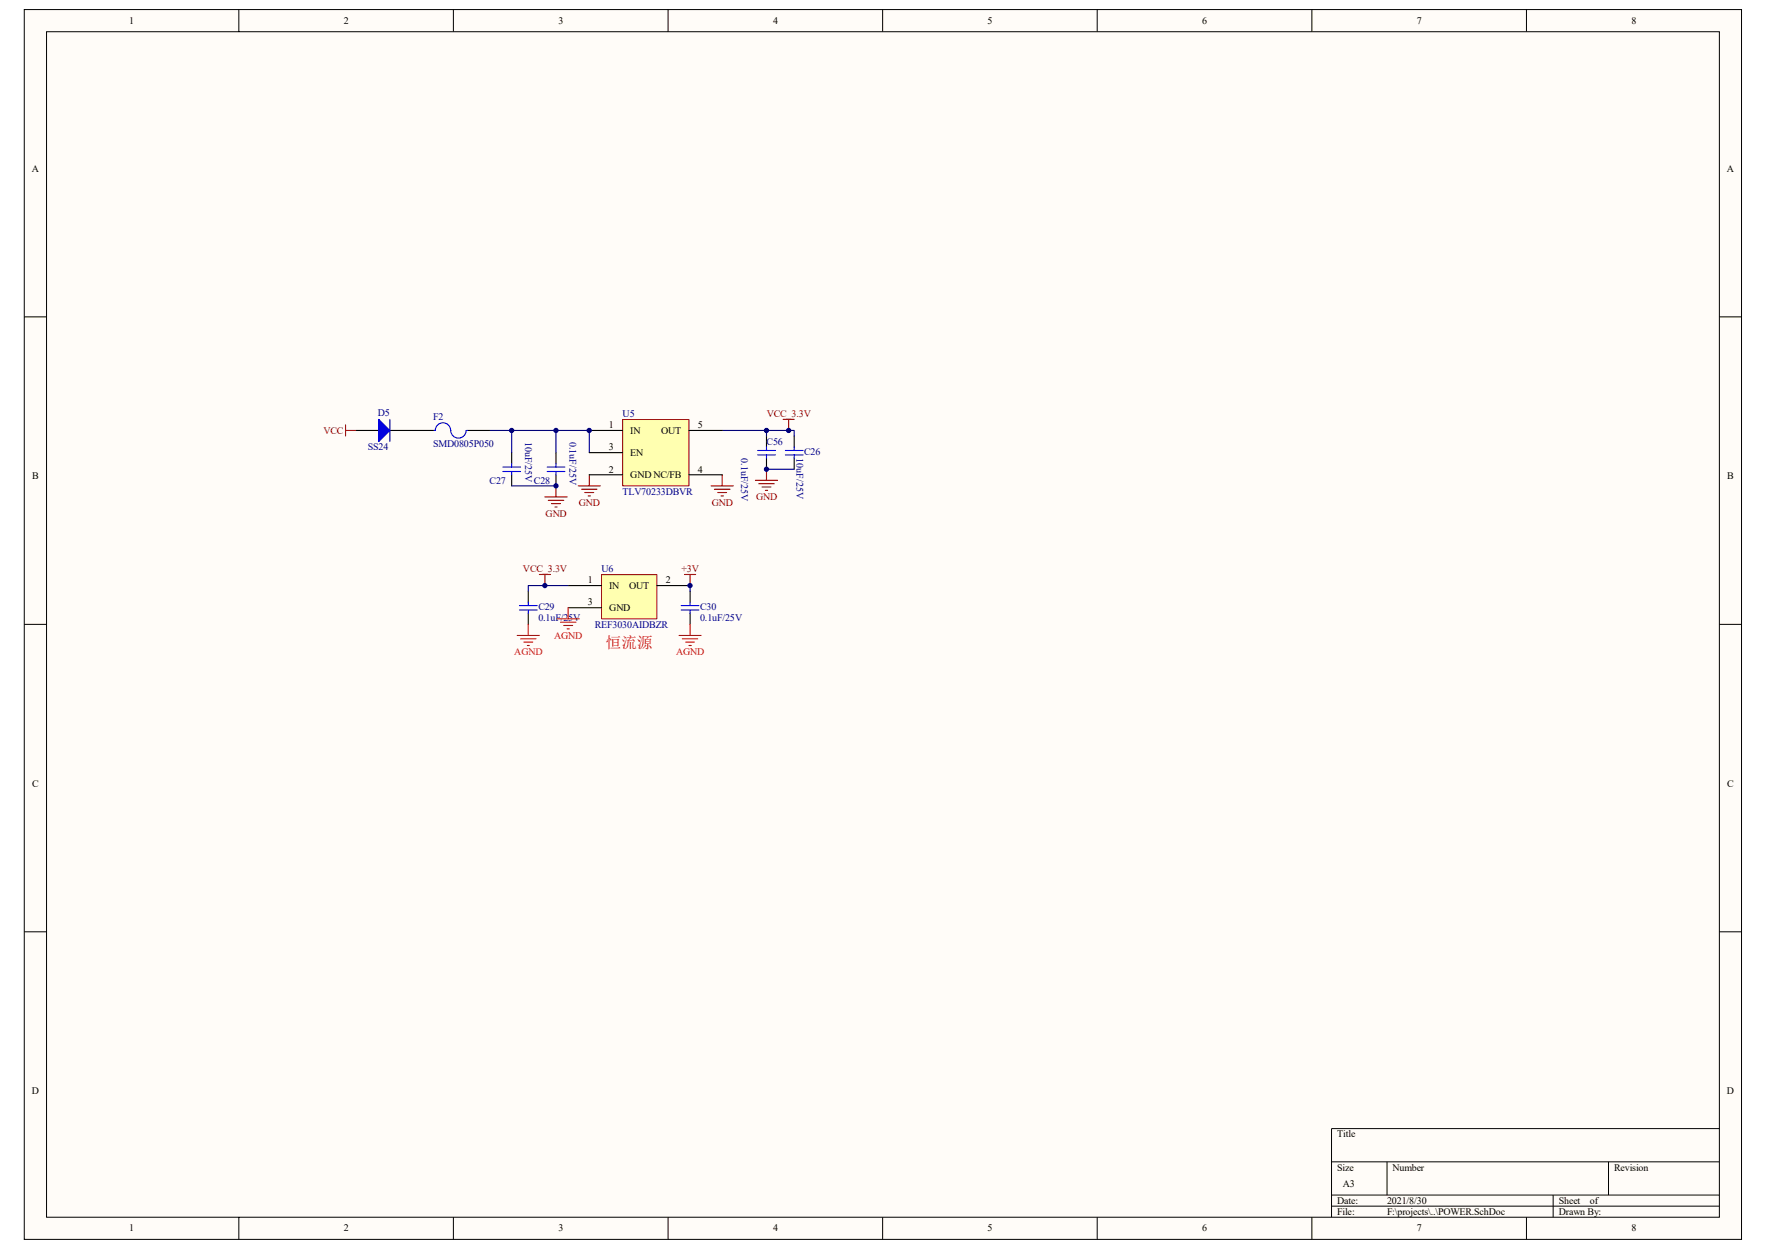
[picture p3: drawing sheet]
<svg xmlns="http://www.w3.org/2000/svg" width="297mm" height="210mm" viewBox="0 0 297 210" stroke-linecap="round" stroke-linejoin="round" font-family="sans-serif">
<path d="M4.1 1.6h288.8v206.8h-288.8z" fill="#fffcf8"/>
<path d="M4.1 1.6h288.8v206.8h-288.8z" fill="none" stroke="#000" stroke-width=".17"/>
<path d="M7.8 5.4h281.4v199.2h-281.4z" fill="#fffcf8"/>
<g fill="none" stroke="#000" stroke-width=".17">
<path d="M7.8 5.3h281.4v199.3h-281.4zM40.2 1.6v3.7M76.3 1.6v3.7M112.4 1.6v3.7M148.5 1.6v3.7M184.5 1.6v3.7M220.7 1.6v3.7M256.7 1.6v3.7M4.1 53.3h3.7M289.2 53.3h3.7M4.1 105h3.7M289.2 105h3.7"/>
<path d="M4.1 156.7h3.7M289.2 156.7h3.7M224 195.3h65.2M233.3 195.3v5.6M270.5 195.3v5.6M289.2 189.7h-65.2v14.9M40.2 204.6v3.8M76.3 204.6v3.8M112.4 204.6v3.8M148.5 204.6v3.8M184.5 204.6v3.8M220.7 204.6v3.8"/>
<path d="M224 200.9h65.2M224 202.8h65.2M256.7 204.6v3.8M261.2 200.9v3.7"/>
</g>
<path d="M86.1 76.1v1.9M86.1 79.8v1.9M93.5 76.1v1.9M93.5 79.8v1.9M128.9 73.3v1.9M128.9 77v1.9M133.6 73.3v1.9M133.6 77v1.9" fill="none" stroke="#000" stroke-width=".19"/>
<g fill="none" stroke="#00f" stroke-width=".19">
<path d="M84.6 78.5h3M84.6 79.3h3M86.1 78v.5M86.1 79.3v.5M92 79.3h3M92 78.5h3M93.5 78v.5M93.5 79.3v.5M127.4 76.5h3M127.4 75.7h3M128.9 75.2v.5M128.9 76.5v.5"/>
<path d="M132.1 76.5h3M132.1 75.7h3M133.6 75.2v.5M133.6 76.5v.5"/>
</g>
<path d="M82.3 72.4h3.8M86.1 76.1v-3.7h13v3.7M93.5 72.4v3.7M121.5 72.4h12.1v.9M128.9 78.9h4.7M128.9 72.4v.9M86.1 81.7h7.4" fill="none" stroke="#000080" stroke-width=".19"/>
<g fill="none" stroke="#800000" stroke-width=".19">
<path d="M99.1 79.8v1.9M121.5 79.8v1.9M128.9 78.9v1.9M91.6 83.5h3.8M92.2 84.1h2.6M92.8 84.7h1.5M93.3 85.2h.4M93.5 81.7v1.8M97.3 81.7h3.7M97.8 82.3h2.6M98.4 82.8h1.5M98.9 83.4h.4"/>
<path d="M119.6 81.7h3.7M120.2 82.3h2.6M120.7 82.8h1.5M121.3 83.4h.4M127.1 80.8h3.7M127.6 81.3h2.6M128.2 81.9h1.5M128.7 82.4h.4"/>
</g>
<path d="M104.8 70.5h11.1v11.2h-11.1z" fill="#ffffb0"/>
<path d="M104.7 70.5h11.2v11.2h-11.2z" fill="none" stroke="#800000" stroke-width=".17"/>
<path d="M60 72.4h3.7M65.6 72.4h7.4M78.6 72.4h3.7M99.1 72.4h5.6M99.1 79.8h5.6M99.1 76.1h5.6M115.9 72.4h5.6M115.9 79.8h5.6" fill="none" stroke="#000" stroke-width=".19"/>
<path d="M58.1 71.4v1.9M58.1 72.4h1.9M131.7 70.5h1.9M132.6 70.5v1.9M115.1 96.6h1.9M116.1 96.6v1.8" fill="none" stroke="#800000" stroke-width=".19"/>
<path d="M63.7 70.5l1.9 1.9-1.9 1.8z" fill="#00f" stroke="#00f" stroke-width=".19"/>
<path d="M65.6 70.5v3.7M73 72.4l.2-.1a1.29 1.29 0 0 1 1.3-1.2 1.29 1.29 0 0 1 1.3 1.3 1.3 1.3 0 0 0 1.3 1.3 1.3 1.3 0 0 0 1.3-1.3M78.4 72.4h.2" fill="none" stroke="#00f" stroke-width=".19"/>
<path d="M101.2 96.6h9.3v7.4h-9.3z" fill="#ffffb0"/>
<path d="M101.2 96.6h9.3v7.4h-9.3z" fill="none" stroke="#800000" stroke-width=".17"/>
<path d="M88.9 99.4v1.8M95.6 98.4h5.6M110.5 98.4h5.6M116.1 99.4v1.8M88.9 103.1v1.9M95.6 102.2h5.6M116.1 103.1v1.9" fill="none" stroke="#000" stroke-width=".19"/>
<path d="M87.4 101.8h3M87.4 102.6h3M88.9 101.2v.6M88.9 102.6v.5M114.6 102.6h3M114.6 101.8h3M116.1 101.2v.6M116.1 102.6v.5" fill="none" stroke="#00f" stroke-width=".19"/>
<path d="M95.6 98.4h-6.7v1M116.1 98.4v1" fill="none" stroke="#000080" stroke-width=".19"/>
<g fill="none" stroke="#f00" stroke-width=".19">
<path d="M87 106.8h3.7M87.6 107.4h2.6M88.1 107.9h1.5M88.7 108.5h.3M88.9 105v1.8M93.7 104h3.7M94.3 104.6h2.6M94.8 105.2h1.5M95.4 105.7h.4M95.6 102.2v1.8M114.2 106.8h3.7M114.8 107.4h2.6"/>
<path d="M115.3 107.9h1.5M115.9 108.5h.4M116.1 105v1.8"/>
</g>
<path d="M90.7 96.6h1.9M91.6 96.6v1.8" fill="none" stroke="#800000" stroke-width=".19"/>
<g fill="#000080" stroke="#000080" stroke-width=".17">
<circle cx="86.1" cy="72.4" r=".36"/>
<circle cx="91.6" cy="98.4" r=".36"/>
<circle cx="93.5" cy="81.7" r=".36"/>
<circle cx="93.5" cy="72.4" r=".36"/>
<circle cx="99.1" cy="72.4" r=".36"/>
<circle cx="116.1" cy="98.4" r=".36"/>
<circle cx="128.9" cy="78.9" r=".36"/>
<circle cx="128.9" cy="72.4" r=".36"/>
<circle cx="132.6" cy="72.4" r=".36"/>
</g>
<text font-size="2.6" fill="#f00" x="101.9" y="109">恒流源</text>
<g font-size="1.7">
<text x="21.7" y="4">1</text>
<text x="57.8" y="4">2</text>
<text x="93.9" y="4">3</text>
<text x="130" y="4">4</text>
<text x="166.1" y="4">5</text>
<text x="202.2" y="4">6</text>
<text x="238.3" y="4">7</text>
<text x="274.4" y="4">8</text>
<text x="5.4" y="28.9">A</text>
<text x="290.5" y="28.9">A</text>
<text x="102.4" y="72">1</text>
<text x="117.4" y="72">5</text>
<text x="102.4" y="75.7">3</text>
<text x="106" y="72.9">IN</text>
<text x="106" y="76.6">EN</text>
<text x="111.2" y="72.9">OUT</text>
<text x="5.4" y="80.6">B</text>
<text x="102.4" y="79.4">2</text>
<text x="106" y="80.4">GND NC/FB</text>
<text x="117.4" y="79.4">4</text>
<text x="290.5" y="80.6">B</text>
<text x="98.9" y="98.1">1</text>
<text x="98.9" y="101.8">3</text>
<text x="102.5" y="99">IN</text>
<text x="105.8" y="99">OUT</text>
<text x="112" y="98.1">2</text>
<text x="102.5" y="102.7">GND</text>
<text x="5.4" y="132.3">C</text>
<text x="290.5" y="132.3">C</text>
<text x="5.4" y="184">D</text>
<text x="290.5" y="184">D</text>
<text x="224.9" y="191.2">Title</text>
<text x="224.9" y="196.8">Size</text>
<text x="234.2" y="196.8">Number</text>
<text x="271.5" y="196.8">Revision</text>
<text x="224.9" y="202.4">Date:</text>
<text x="225.8" y="199.6">A3</text>
<text x="233.3" y="202.4">2021/8/30</text>
<text x="262.2" y="202.4">Sheet</text>
<text x="267.4" y="202.4">of</text>
<text x="21.7" y="207">1</text>
<text x="57.8" y="207">2</text>
<text x="93.9" y="207">3</text>
<text x="130" y="207">4</text>
<text x="166.1" y="207">5</text>
<text x="202.2" y="207">6</text>
<text x="224.9" y="204.2">File:</text>
<text x="233.3" y="204.2">F:\projects\..\POWER.SchDoc</text>
<text x="238.3" y="207">7</text>
<text x="262.2" y="204.2">Drawn By:</text>
<text x="274.4" y="207">8</text>
</g>
<g font-size="1.7" fill="#000080">
<text x="63.5" y="69.9">D5</text>
<text x="72.9" y="70.7">F2</text>
<text x="104.7" y="70.1">U5</text>
<text x="61.8" y="75.7">SS24</text>
<text x="72.9" y="75.1">SMD0805P050</text>
<text x="88.3" y="74.3" transform="rotate(90 88.3 74.3)">10uF/25V</text>
<text x="95.8" y="74.3" transform="rotate(90 95.8 74.3)">0.1uF/25V</text>
<text x="124.7" y="77" transform="rotate(90 124.7 77)">0.1uF/25V</text>
<text x="128.9" y="74.8">C56</text>
<text x="134" y="77" transform="rotate(90 134 77)">10uF/25V</text>
<text x="135.3" y="76.5">C26</text>
<text x="82.4" y="81.3">C27</text>
<text x="89.8" y="81.3">C28</text>
<text x="104.7" y="83.2">TLV70233DBVR</text>
<text x="101.2" y="96.2">U6</text>
<text x="90.5" y="102.5">C29</text>
<text x="90.5" y="104.4">0.1uF/25V</text>
<text x="100.1" y="105.5">REF3030AIDBZR</text>
<text x="117.7" y="102.5">C30</text>
<text x="117.7" y="104.4">0.1uF/25V</text>
</g>
<g font-size="1.7" fill="#800000">
<text x="129" y="70.1">VCC_3.3V</text>
<text x="54.4" y="72.9">VCC</text>
<text x="91.8" y="86.9">GND</text>
<text x="97.3" y="85">GND</text>
<text x="119.7" y="85">GND</text>
<text x="127.2" y="84.1">GND</text>
<text x="88" y="96.2">VCC_3.3V</text>
<text x="114.6" y="96.2">+3V</text>
</g>
<g font-size="1.7" fill="#f00">
<text x="93.2" y="107.4">AGND</text>
<text x="86.5" y="110.2">AGND</text>
<text x="113.7" y="110.2">AGND</text>
</g>
</svg>
